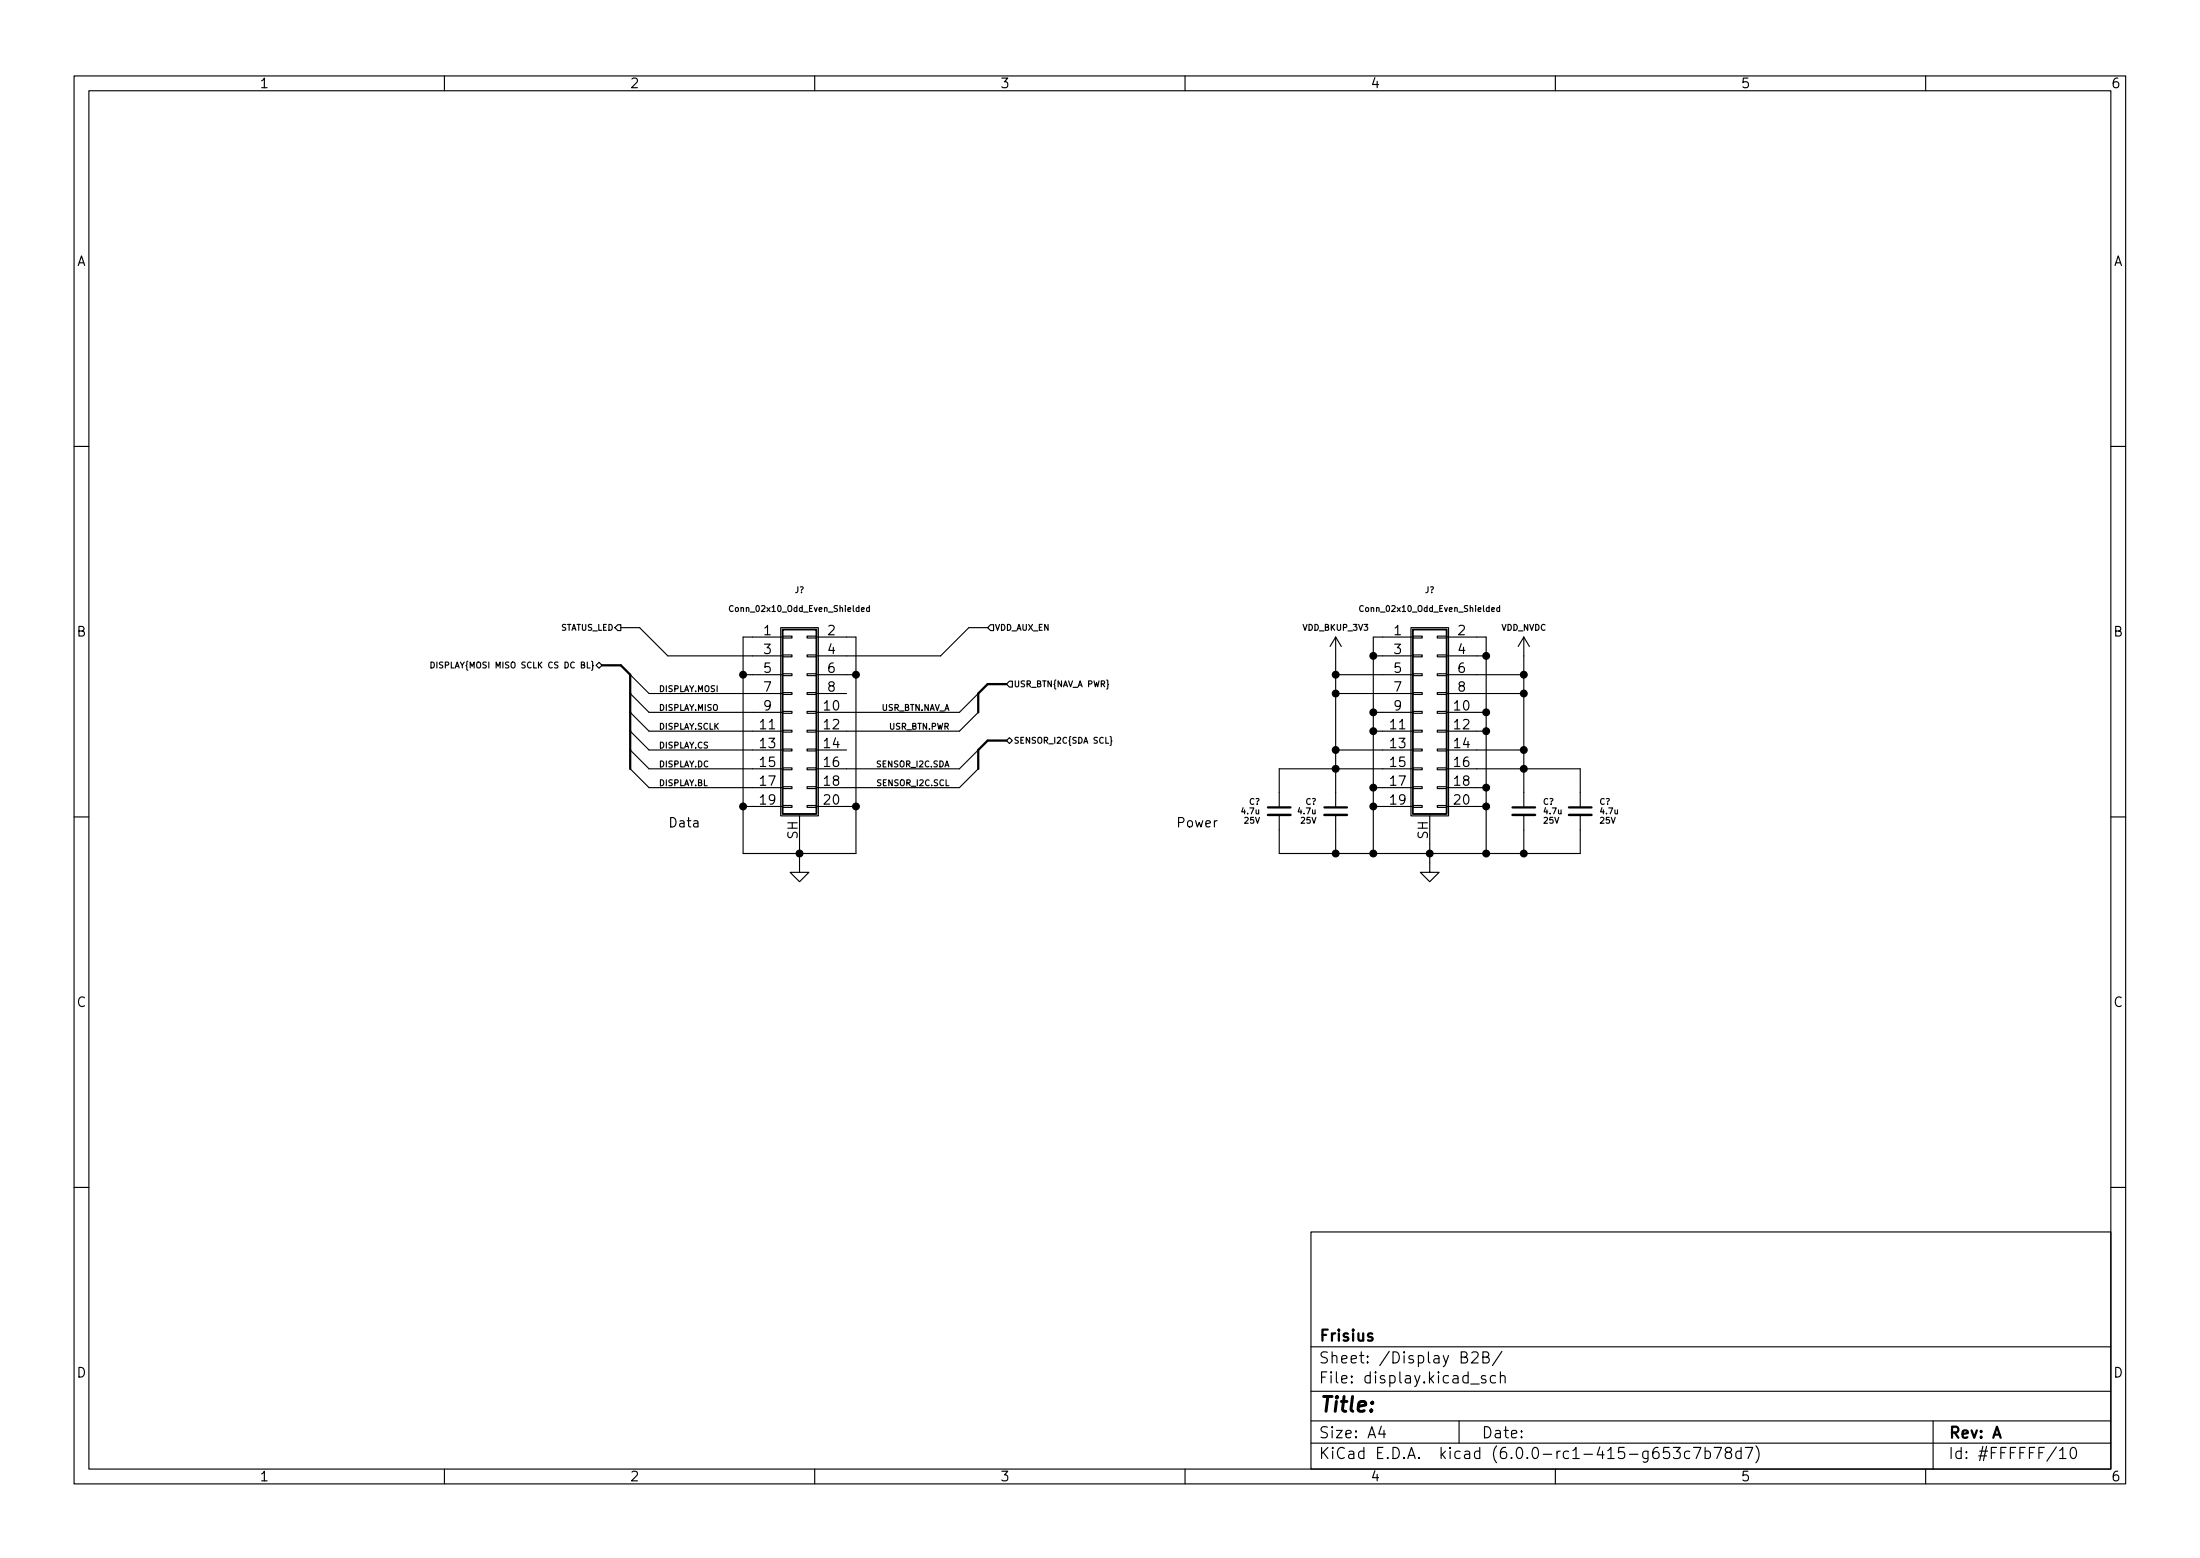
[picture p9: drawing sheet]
<svg xmlns="http://www.w3.org/2000/svg" width="297mm" height="210mm" viewBox="0 0 297 210" stroke-linecap="round" stroke-linejoin="round" font-family="sans-serif">
<g fill="none" stroke="#000" stroke-width=".15">
<path d="M10 10.2h277v190.1h-277zM12 12.2h273v186.1h-273zM60 10.2v2M110 10.2v2M160 10.2v2M210 10.2v2M260 10.2v2M10 60.2h2M285 60.2h2M58.2 89.3a.4 .4 0 0 1 .4 .4 .4 .4 0 0 1-.4 .4zM59 89.3v.8M59.8 89.4h-.4v.3l.3 .1 .1 .2-.2 .1h-.3"/>
<path d="M80.5 89.8l.4-.4 .4 .4-.4 .4zM83.4 84.3h.4v.8h-.4l-.4-.4zM83.8 84.7h2.6l3.8 3.8h15.5M85.1 93.6l2.5 2.5h18.1M85.1 96.1l2.5 2.6h18.1M85.1 98.7l2.5 2.5h18.1M85.1 91.1l2.5 2.5h18.1M99 81.8a.35 .35 0 0 0-.5 .3 .35 .35 0 0 0 .5 .3M100.3 91.1h5.4M105.4 84.7h5.1v25.4h-5.1zM105.7 98.5h1.2v.3h-1.2zM105.7 96h1.2v.3h-1.2z"/>
<path d="M105.7 93.5h1.2v.2h-1.2zM105.7 90.9h1.2v.3h-1.2zM105.7 88.4h1.2v.2h-1.2zM105.7 85.8h1.2v.3h-1.2zM105.7 86h-5.4v29.2h15.3v-29.2h-5.4M109 98.5h1.2v.3h-1.2zM109 96h1.2v.3h-1.2zM109 93.5h1.2v.2h-1.2zM109 90.9h1.2v.3h-1.2zM109 88.4h1.2v.2h-1.2zM109 85.8h1.2v.3h-1.2zM110.2 91.1h5.4"/>
<path d="M110.2 93.6h4.1M116.3 82.3l.4-.1v-.2h-.3l-.1 .1 .1 .4h.3M117.4 82h-.3l-.1 .1 .1 .4h.3M117.4 81.7v.8M132.1 93.6l-2.6 2.5h-19.3M132.1 96.1l-2.6 2.6h-19.3M133.3 84.7h-2.5l-3.8 3.8h-16.8M133.8 84.3h.4v.8h-.4l-.5-.4zM135.9 99.9l.4-.4 .4 .4-.4 .4zM136.3 91.9h.4v.8h-.4l-.4-.4zM149.4 91.8l.2 .1v.4l.1 .1-.1 .1v.4l-.2 .1M149.9 99.4l.1 .1v.4l.1 .1-.1 .1v.4l-.1 .1"/>
<path d="M180.3 86l-.7 1.2M180.3 86v23M180.3 86l.8 1.2M180.3 91.1h10.5M180.3 93.6h10.5M184.1 81.8a.35 .35 0 0 0-.5 .3 .35 .35 0 0 0 .5 .3M185.4 96.1h5.4M185.4 98.7h5.4M185.4 88.5h5.4M190.5 84.7h5.1v25.4h-5.1zM190.8 98.5h1.2v.3h-1.2zM190.8 96h1.2v.3h-1.2z"/>
<path d="M190.8 93.5h1.2v.2h-1.2zM190.8 90.9h1.2v.3h-1.2zM190.8 88.4h1.2v.2h-1.2zM190.8 85.8h1.2v.3h-1.2zM190.8 86h-5.4v29.2M194.1 98.5h1.2v.3h-1.2zM194.1 96h1.2v.3h-1.2zM194.1 93.5h1.2v.2h-1.2zM194.1 90.9h1.2v.3h-1.2zM194.1 88.4h1.2v.2h-1.2zM194.1 85.8h1.2v.3h-1.2zM195.3 86h5.4v29.2"/>
<path d="M195.3 96.1h5.4M195.3 98.7h5.4M195.3 88.5h5.4M195.3 91.1h10.4M195.3 93.6h10.4M201.4 82.3l.4-.1-.1-.2h-.2l-.1 .1v.4h.3M202.5 82h-.3l-.1 .1 .1 .4h.3M202.5 81.7v.8M205.7 86v23M205.7 86l-.7 1.2M205.7 86l.8 1.2M10 110.2h2"/>
<path d="M85.1 101.2l2.5 2.6h18.1M85.1 103.8l2.5 2.5h18.1M100.3 108.8h5.4M105.7 108.7h1.2v.3h-1.2zM105.7 106.2h1.2v.2h-1.2zM105.7 103.6h1.2v.3h-1.2zM105.7 101.1h1.2v.2h-1.2zM107.9 110.1v7.6h1.3l-1.3 1.3-1.2-1.3h1.2M109 108.7h1.2v.3h-1.2zM109 106.2h1.2v.2h-1.2zM109 103.6h1.2v.3h-1.2zM109 101.1h1.2v.2h-1.2z"/>
<path d="M110.2 101.2h4.1M110.2 108.8h5.4M132.1 101.2l-2.6 2.6h-19.3M132.1 103.8l-2.6 2.5h-19.3M172.7 110v5.2h40.7v-5.2M180.3 110v5.2M180.3 101.2h10.5M185.4 106.3h5.4M185.4 108.8h5.4M190.8 108.7h1.2v.3h-1.2zM190.8 106.2h1.2v.2h-1.2zM190.8 103.6h1.2v.3h-1.2z"/>
<path d="M190.8 101.1h1.2v.2h-1.2zM190.8 103.8h-18.1v5.2M193 110.1v7.6h1.3l-1.3 1.3-1.2-1.3h1.2M194.1 108.7h1.2v.3h-1.2zM194.1 106.2h1.2v.2h-1.2zM194.1 103.6h1.2v.3h-1.2zM194.1 101.1h1.2v.2h-1.2zM195.3 103.8h18.1v5.2M195.3 101.2h10.4M195.3 106.3h5.4M195.3 108.8h5.4M205.7 110v5.2"/>
<path d="M285 110.2h2M10 160.2h2M177 166.3h108v32h-108zM285 160.2h2M60 198.3v2M110 198.3v2M160 198.3v2M177 194.8h108M177 191.8h108M177 187.8h108M177 181.8h108M186.5 192.5l-.4 1h1"/>
<path d="M186.9 193v1M197 191.8v3M197.3 183.1h.6a.36 .36 0 0 0 .2-.4 .36 .36 0 0 0-.3-.3h-.5v1.5h.6a.4 .4 0 0 0 .3-.4 .4 .4 0 0 0-.4-.4M198.6 186.8h1.1M198.7 182.6l.2-.2 .5 .1a.41 .41 0 0 1 .1 .6l-.9 .8h1M200.2 183.1h.7a.36 .36 0 0 0 .1-.4 .36 .36 0 0 0-.3-.3h-.5v1.5h.6a.4 .4 0 0 0 .3-.4 .4 .4 0 0 0-.4-.4M200.6 185.7l-.4-.1-.2 .2 .1 .3 .5 .1v.1v.3h-.2h-.4M201.9 185.7l-.4-.1-.3 .3v.4l.2 .3h.1h.4M202.6 185.8a.37 .37 0 0 1 .6 0v.8M202.6 185.1v1.5M202.8 182.4l-1.3 1.9M210 198.3v2"/>
<path d="M225.4 195.3h-.8v.7l.2-.1 .5 .1 .1 .2v.5l-.3 .1h-.3l-.2-.1M225.9 195.3h1l-.5 .6a.41 .41 0 0 1 .5 .3v.3l-.2 .3h-.6l-.2-.1M228.1 195.9l-.4-.1-.3 .3v.4l.2 .3h.1h.4M228.6 195.3h1l-.6 1.5M230.2 195.9l.4-.1 .3 .3v.4l-.1 .3h-.2h-.4M230.2 195.3v1.5M231.4 195.3h1l-.6 1.5M233.2 196l-.1-.1a.31 .31 0 0 1-.2-.3 .31 .31 0 0 1 .3-.3l.4 .1a.31 .31 0 0 1 .2 .3 .31 .31 0 0 1-.3 .3h-.4l-.2 .3 .1 .4 .2 .1h.3l.3-.3-.1-.4-.2-.1M235.1 195.9l-.5-.1-.2 .3v.4l.1 .3h.1h.5M235.1 195.3v1.5M235.6 195.3h1l-.6 1.5M237.1 195.1a1.72 1.72 0 0 1 0 2.3"/>
<path d="M260 198.3v2M261 191.8v6.5M278.1 195.8l.4-.5v1.5M278.1 196.8h.8M279.7 195.4a.36 .36 0 0 1 .6 .2 .77 .77 0 0 1-.4 1.2 1 1 0 0 1-.2-1.4z"/>
</g>
<path d="M171.2 110h3M178.8 110h3.1M204.2 110h3.1M211.8 110h3.1" fill="none" stroke="#000" stroke-width=".33"/>
<path d="M81.3 89.8h2.5l1.3 1.3v12.7M135.9 99.9h-2.6l-1.2 1.3v2.6M135.9 92.3h-2.6l-1.2 1.3v2.5M171.2 109h3M178.8 109h3.1M204.2 109h3.1M211.8 109h3.1" fill="none" stroke="#000" stroke-width=".3"/>
<path d="M105.7 85h4.5v24.8h-4.5zM190.8 85h4.5v24.8h-4.5z" fill="none" stroke="#000" stroke-width=".25"/>
<g fill="#000" stroke="#000" stroke-width=".15">
<circle cx="100.3" cy="91.1" r=".46"/>
<circle cx="115.6" cy="91.1" r=".46"/>
<circle cx="180.3" cy="93.6" r=".46"/>
<circle cx="180.3" cy="91.1" r=".46"/>
<circle cx="185.4" cy="96.1" r=".46"/>
<circle cx="185.4" cy="98.7" r=".46"/>
<circle cx="185.4" cy="88.5" r=".46"/>
<circle cx="200.7" cy="96.1" r=".46"/>
<circle cx="200.7" cy="98.7" r=".46"/>
<circle cx="200.7" cy="88.5" r=".46"/>
<circle cx="205.7" cy="93.6" r=".46"/>
<circle cx="205.7" cy="91.1" r=".46"/>
<circle cx="100.3" cy="108.8" r=".46"/>
<circle cx="107.9" cy="115.2" r=".46"/>
<circle cx="115.6" cy="108.8" r=".46"/>
<circle cx="180.3" cy="103.8" r=".46"/>
<circle cx="180.3" cy="115.2" r=".46"/>
<circle cx="180.3" cy="101.2" r=".46"/>
<circle cx="185.4" cy="108.8" r=".46"/>
<circle cx="185.4" cy="115.2" r=".46"/>
<circle cx="185.4" cy="106.3" r=".46"/>
<circle cx="193" cy="115.2" r=".46"/>
<circle cx="200.7" cy="115.2" r=".46"/>
<circle cx="200.7" cy="108.8" r=".46"/>
<circle cx="200.7" cy="106.3" r=".46"/>
<circle cx="205.7" cy="101.2" r=".46"/>
<circle cx="205.7" cy="103.8" r=".46"/>
<circle cx="205.7" cy="115.2" r=".46"/>
</g>
<text font-size="2.8" x="178" y="190.6">Title:</text>
<g font-size="2.1">
<text x="178" y="184">Sheet: /Display B2B/</text>
<text x="178" y="181">Frisius</text>
<text x="178" y="186.7">File: display.kicad_sch</text>
<text x="178" y="196.9">KiCad E.D.A. kicad (6.0.0-rc1-415-g653c7b78d7)</text>
<text x="178" y="194.1">Size: A4</text>
<text x="200" y="194.1">Date:</text>
<text x="263" y="194.1">Rev: A</text>
<text x="263" y="196.9">Id: #FFFFFF/10</text>
</g>
<g font-size="1.8">
<text x="35" y="11.9">1</text>
<text x="85" y="11.9">2</text>
<text x="135" y="11.9">3</text>
<text x="185" y="11.9">4</text>
<text x="235" y="11.9">5</text>
<text x="285" y="11.9">6</text>
<text x="10.3" y="35.9">A</text>
<text x="285.3" y="35.9">A</text>
<text x="10.3" y="85.9">B</text>
<text x="103.1" y="85.7">1</text>
<text x="103.1" y="88.3">3</text>
<text x="111.8" y="85.7">2</text>
<text x="111.8" y="88.3">4</text>
<text x="188.2" y="85.7">1</text>
<text x="188.2" y="88.3">3</text>
<text x="196.9" y="85.7">2</text>
<text x="196.9" y="88.3">4</text>
<text x="285.3" y="85.9">B</text>
<text x="103.1" y="90.8">5</text>
<text x="103.1" y="93.3">7</text>
<text x="103.1" y="95.9">9</text>
<text x="111.3" y="95.9">10</text>
<text x="111.8" y="90.8">6</text>
<text x="111.8" y="93.3">8</text>
<text x="188.2" y="90.8">5</text>
<text x="188.2" y="93.3">7</text>
<text x="188.2" y="95.9">9</text>
<text x="196.4" y="95.9">10</text>
<text x="196.9" y="90.8">6</text>
<text x="196.9" y="93.3">8</text>
<text x="102.6" y="98.4">11</text>
<text x="102.6" y="101">13</text>
<text x="111.3" y="98.4">12</text>
<text x="111.3" y="101">14</text>
<text x="187.7" y="98.4">11</text>
<text x="187.7" y="101">13</text>
<text x="196.4" y="98.4">12</text>
<text x="196.4" y="101">14</text>
<text x="102.6" y="103.5">15</text>
<text x="102.6" y="106">17</text>
<text x="111.3" y="103.5">16</text>
<text x="111.3" y="106">18</text>
<text x="187.7" y="103.5">15</text>
<text x="187.7" y="106">17</text>
<text x="196.4" y="103.5">16</text>
<text x="196.4" y="106">18</text>
<text x="90.2" y="111.7">Data</text>
<text x="102.6" y="108.6">19</text>
<text x="107.7" y="113.2" transform="rotate(-90 107.7 113.2)">SH</text>
<text x="111.3" y="108.6">20</text>
<text x="158.7" y="111.7">Power</text>
<text x="187.7" y="108.6">19</text>
<text x="192.8" y="113.2" transform="rotate(-90 192.8 113.2)">SH</text>
<text x="196.4" y="108.6">20</text>
<text x="10.3" y="135.9">C</text>
<text x="285.3" y="135.9">C</text>
<text x="10.3" y="185.9">D</text>
<text x="285.3" y="185.9">D</text>
<text x="35" y="199.9">1</text>
<text x="85" y="199.9">2</text>
<text x="135" y="199.9">3</text>
<text x="185" y="199.9">4</text>
<text x="235" y="199.9">5</text>
<text x="285" y="199.9">6</text>
</g>
<g font-size="1.1">
<text x="99" y="82.6">Conn_02x10_Odd_Even_Shielded</text>
<text x="107.3" y="80">J?</text>
<text x="184.1" y="82.6">Conn_02x10_Odd_Even_Shielded</text>
<text x="192.4" y="80">J?</text>
<text x="75.6" y="85.1">STATUS_LED</text>
<text x="134.3" y="85.1">VDD_AUX_EN</text>
<text x="176" y="85.1">VDD_BKUP_3V3</text>
<text x="202.7" y="85.1">VDD_NVDC</text>
<text x="59.7" y="90.2">DISPLAY{MOSI MISO SCLK CS DC BL}</text>
<text x="88.9" y="93.4">DISPLAY.MOSI</text>
<text x="88.9" y="95.9">DISPLAY.MISO</text>
<text x="118.9" y="95.9">USR_BTN.NAV_A</text>
<text x="136.8" y="92.7">USR_BTN{NAV_A PWR}</text>
<text x="88.9" y="101">DISPLAY.CS</text>
<text x="88.9" y="98.5">DISPLAY.SCLK</text>
<text x="120.1" y="98.5">USR_BTN.PWR</text>
<text x="136.8" y="100.3">SENSOR_I2C{SDA SCL}</text>
<text x="88.9" y="103.5">DISPLAY.DC</text>
<text x="88.9" y="106.1">DISPLAY.BL</text>
<text x="118.5" y="103.5">SENSOR_I2C.SDA</text>
<text x="118.7" y="106.1">SENSOR_I2C.SCL</text>
<text x="167.7" y="109.9">4.7u</text>
<text x="168" y="111.1">25V</text>
<text x="168.6" y="108.6">C?</text>
<text x="175.3" y="109.9">4.7u</text>
<text x="175.7" y="111.1">25V</text>
<text x="176.3" y="108.6">C?</text>
<text x="208.3" y="108.6">C?</text>
<text x="208.4" y="111.1">25V</text>
<text x="208.5" y="109.9">4.7u</text>
<text x="216" y="108.6">C?</text>
<text x="216.1" y="111.1">25V</text>
<text x="216.1" y="109.9">4.7u</text>
</g>
</svg>
